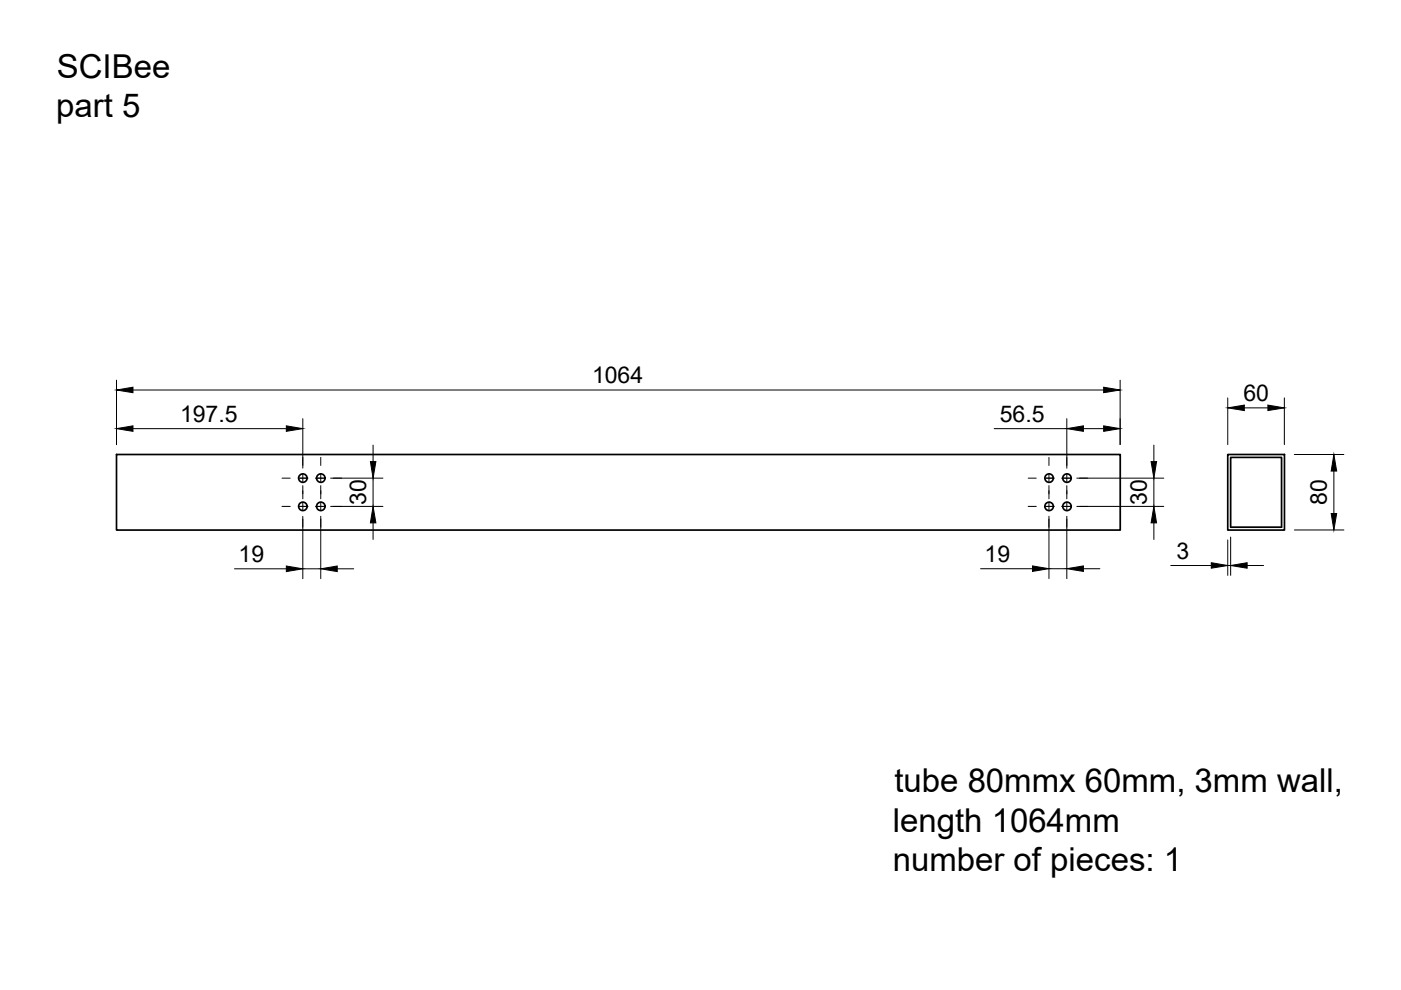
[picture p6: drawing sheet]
<svg xmlns="http://www.w3.org/2000/svg" width="297mm" height="210mm" viewBox="0 0 297 210" stroke-linecap="round" stroke-linejoin="round" font-family="sans-serif">
<!-- layer: Visible -->
<g fill="none" stroke="#000" stroke-width=".36">
<path d="M24.7 96.4h212.8v16h-212.8zM260.3 96.4h12v16h-12zM260.9 97h10.8v14.8h-10.8z"/>
<circle cx="64.2" cy="101.4" r=".9"/>
<circle cx="64.2" cy="107.4" r=".9"/>
<circle cx="68" cy="107.4" r=".9"/>
<circle cx="68" cy="101.4" r=".9"/>
<circle cx="222.4" cy="107.4" r=".9"/>
<circle cx="222.4" cy="101.4" r=".9"/>
<circle cx="226.2" cy="101.4" r=".9"/>
<circle cx="226.2" cy="107.4" r=".9"/>
</g>
<!-- layer: FD_Dimensions -->
<g fill="none" stroke="#000" stroke-width=".21">
<path d="M24.7 80.6v13.7M28.2 82.7h205.8M28.2 90.9h32.5M64.2 88.8v10.5M79.1 94.4v3.5M210.8 90.9h15.4M226.2 88.8v10.5M229.7 90.9h4.3M237.5 80.6v13.7M244.6 94.4v3.5M260.3 84.4v9.9M263.8 86.5h5"/>
<path d="M272.3 84.4v9.9M274.4 96.4h10.5M282.8 99.9v9M64.2 109.5v13.2M68 109.5v13.2M70.1 107.4h11.1M70.1 101.4h11.1M79.1 101.4v6M79.1 110.9v3.5M222.4 109.5v13.2M226.2 109.5v13.2M228.3 107.4h18.4"/>
<path d="M228.3 101.4h18.4M244.6 101.4v6M244.6 110.9v3.5M248.2 119.9h8.6M260.3 114.5v7.5M260.3 119.9h.6M260.9 113.9v8.1M264.4 119.9h3.5M274.4 112.4h10.5M49.7 120.6h11M64.2 120.6h3.8M71.5 120.6h3.5"/>
<path d="M207.9 120.6h11M222.4 120.6h3.8M229.7 120.6h3.5"/>
</g>
<g fill="#000" stroke="#000" stroke-width=".21">
<path d="M24.7 82.7l3.5-.6v1.2zM24.7 90.9l3.5-.6v1.2zM60.7 90.3l3.5 .6-3.5 .6zM78.5 97.9h1.2l-.6 3.5zM226.2 90.9l3.5-.6v1.2zM234 82.1l3.5 .6-3.5 .6zM234 90.3l3.5 .6-3.5 .6zM244.1 97.9h1.1l-.6 3.5zM260.3 86.5l3.5-.6v1.2zM268.8 85.9l3.5 .6-3.5 .6zM282.8 96.4l.6 3.5h-1.2zM79.1 107.4l.6 3.5h-1.2z"/>
<path d="M218.9 120l3.5 .6-3.5 .6zM226.2 120.6l3.5-.6v1.2zM244.6 107.4l.6 3.5h-1.1zM256.8 119.3l3.5 .6-3.5 .6zM260.9 119.9l3.5-.6v1.2zM282.2 108.9h1.2l-.6 3.5zM60.7 120l3.5 .6-3.5 .6zM68 120.6l3.5-.6v1.2z"/>
</g>
<!-- layer: Smart Centers -->
<g fill="none" stroke="#000" stroke-width=".21">
<path d="M64.2 97v1.7M68 97v1.7M222.4 97v1.7M226.2 97v1.7M59.8 101.4h1.7M59.8 107.4h1.7M63.3 101.4h2M63.3 107.4h2M64.2 100.5v1.8M64.2 103v2.8M64.2 106.5v1.8M64.2 110.1v1.7"/>
<path d="M66.9 101.4h2M66.9 107.4h2M68 100.5v1.8M68 103v2.8M68 106.5v1.8M68 110.1v1.7M70.7 101.4h1.7M70.7 107.4h1.7M218 101.4h1.7M218 107.4h1.7M221.5 101.4h2M221.5 107.4h2"/>
<path d="M222.4 100.5v1.8M222.4 103v2.8M222.4 106.5v1.8M222.4 110.1v1.7M225.1 101.4h2M225.1 107.4h2M226.2 100.5v1.8M226.2 103v2.8M226.2 106.5v1.8M226.2 110.1v1.7M228.9 101.4h1.7M228.9 107.4h1.7"/>
</g>
<g font-size="7">
<text x="12.1" y="16.5">SCIBee</text>
<text x="11.9" y="24.8">part 5</text>
<text x="189.6" y="168">tube 80mmx 60mm, 3mm wall,</text>
<text x="189.3" y="176.3">length 1064mm</text>
<text x="189.3" y="184.7">number of pieces: 1</text>
</g>
<g font-size="4.9">
<text x="125.5" y="81.2">1064</text>
<text x="38.2" y="89.4">197.5</text>
<text x="212" y="89.4">56.5</text>
<text x="263.6" y="85">60</text>
<text x="77.6" y="107.1" transform="rotate(-90 77.6 107.1)">30</text>
<text x="243.2" y="107.1" transform="rotate(-90 243.2 107.1)">30</text>
<text x="281.3" y="107.1" transform="rotate(-90 281.3 107.1)">80</text>
<text x="50.6" y="119.1">19</text>
<text x="208.8" y="119.1">19</text>
<text x="249.4" y="118.4">3</text>
</g>
</svg>
